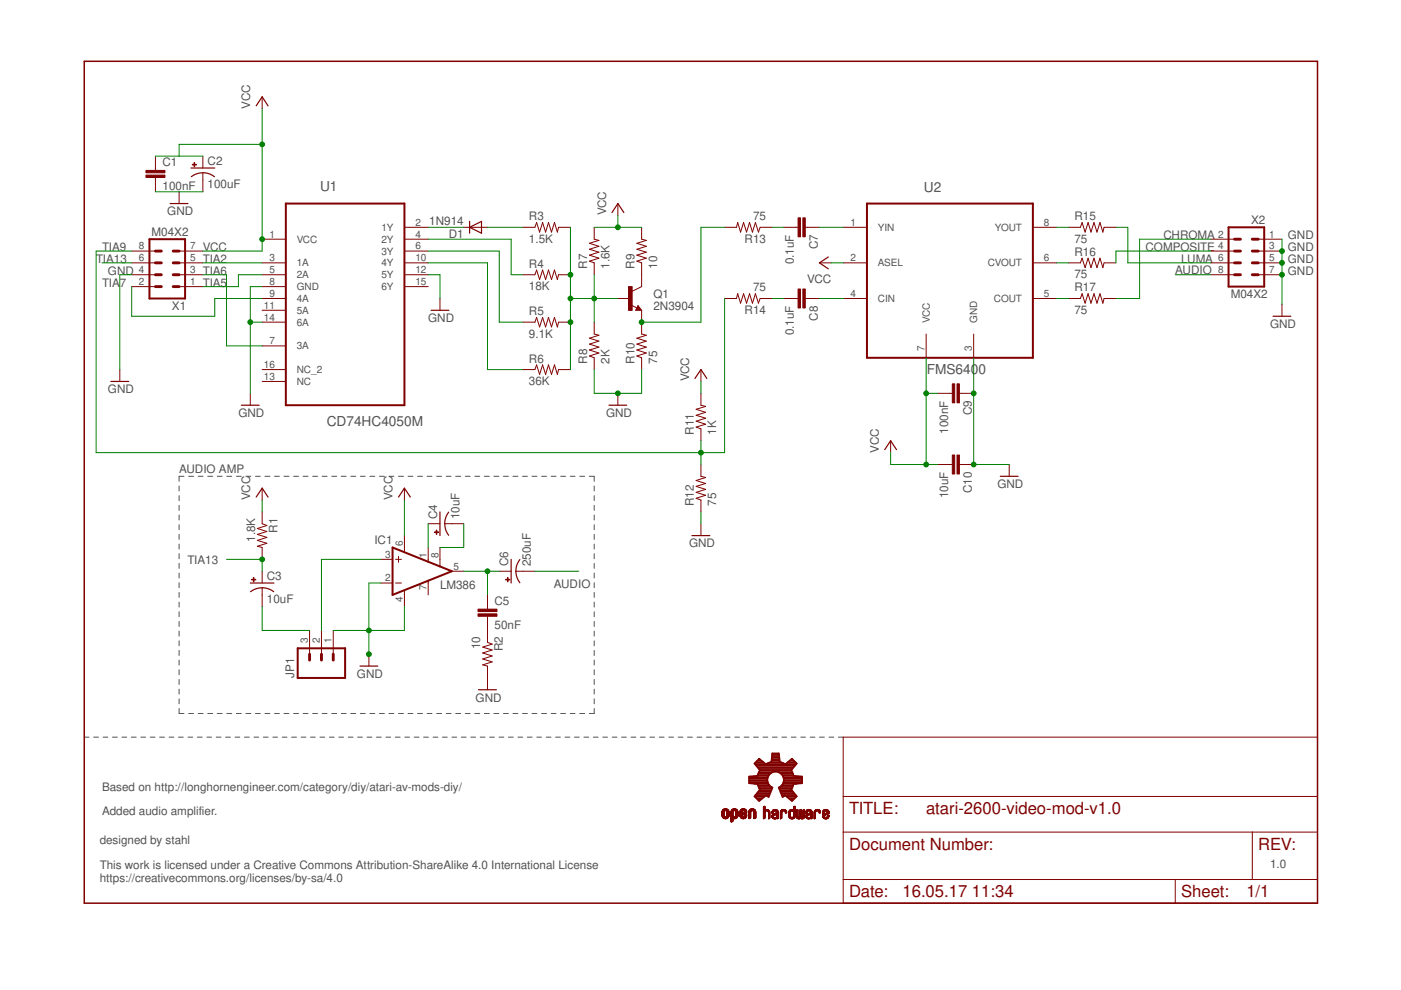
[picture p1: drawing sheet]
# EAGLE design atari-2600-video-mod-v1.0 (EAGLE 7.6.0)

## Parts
C1  100nF  CAP1206  [1206]
C2  100uF  CPOL-USD  [PANASONIC_D]
C3  10uF  CPOL-USB  [PANASONIC_B]
C4  10uF  CPOL-USB  [PANASONIC_B]
C5  50nF  CAP1206  [1206]
C6  250uF  CPOL-USD  [PANASONIC_D]
C7  0.1uF  CAP1206  [1206]
C8  0.1uF  CAP1206  [1206]
C9  100nF  CAP1206  [1206]
C10  10uF  CAP1206  [1206]
D1  1N914  DIODE-SOD80C  [SOD80C]
IC1  LM386  LM386M-1  [SO08]
JP1  M03LONGPADS  [1X03_LONGPADS]
LOGO1  OSHW-LOGOS  [OSHW-LOGO-S]
Q1  2N3904  TRANSISTOR_NPNSOT23  [SOT23]
R1  1.8K  RESISTOR1206  [1206]
R2  10  RESISTOR1206  [1206]
R3  1.5K  RESISTOR1206  [1206]
R4  18K  RESISTOR1206  [1206]
R5  9.1K  RESISTOR1206  [1206]
R6  36K  RESISTOR1206  [1206]
R7  1.6K  RESISTOR1206  [1206]
R8  2K  RESISTOR1206  [1206]
R9  10  RESISTOR1206  [1206]
R10  75  RESISTOR1206  [1206]
R11  1K  RESISTOR1206  [1206]
R12  75  RESISTOR1206  [1206]
R13  75  RESISTOR1206  [1206]
R14  75  RESISTOR1206  [1206]
R15  75  RESISTOR1206  [1206]
R16  75  RESISTOR1206  [1206]
R17  75  RESISTOR1206  [1206]
U1  CD74HC4050M  [SOIC127P600X175-16N]
U2  FMS6400  [SOIC-8]
X1  M04X2  [2X4]
X2  M04X2  [2X4]

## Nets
AUDIO: C6.- X2.8
CHROMA: R17.2 X2.2
COMPOSITE: R16.2 X2.4
GND: C1.2 C2.- C9.1 C10.1 IC1.2(-IN) IC1.4(GND) JP1.1 R2.2 R8.1 R10.1 R12.1 U1.8(GND) U1.12(5Y) U1.14(6A) U2.3(GND) X1.4 X2.1 X2.3 X2.5 X2.7
LUMA: R15.2 X2.6
N$1: C8.1 U2.4(CIN)
N$2: R4.1 U1.4(2Y)
N$3: R5.1 U1.6(3Y)
N$4: R6.1 U1.10(4Y)
N$5: IC1.3(+IN) JP1.2
N$6: D1.C U1.2(1Y)
N$7: D1.A R3.1
N$8: Q1.3(C) R9.1
N$9: Q1.2(E) R10.2 R13.2
N$10: C7.1 U2.1(YIN)
N$11: C7.2 R13.1
N$12: C8.2 R14.1
N$13: R15.1 U2.8(YOUT)
N$14: R17.1 U2.5(COUT)
N$15: R16.1 U2.6(CVOUT)
N$16: C4.+ IC1.1(GAIN)
N$17: C4.- IC1.8(GAIN)
N$18: Q1.1(B) R3.2 R4.2 R5.2 R6.2 R7.1 R8.2
N$19: C5.2 R2.1
N$20: C5.1 C6.+ IC1.5(OUT)
N$21: C3.- JP1.3
TIA2: U1.3(1A) X1.5
TIA5: U1.5(2A) X1.1
TIA6: U1.7(3A) X1.3
TIA7: U1.9(4A) X1.2
TIA9: R11.1 R12.2 R14.2 X1.8
TIA13: C3.+ R1.2 X1.6
VCC: C1.1 C2.+ C9.2 C10.2 IC1.6(VS) R1.1 R7.2 R9.2 R11.2 U1.1(VCC) U2.2(ASEL) U2.7(VCC) X1.7
Unconnected: IC1.7(BYPASS) U1.11(5A) U1.13(NC) U1.15(6Y) U1.16(NC_2)

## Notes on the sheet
- AUDIO AMP
- Based on http://longhornengineer.com/category/diy/atari-av-mods-diy/
  
  Added audio amplifier.
- 1.0

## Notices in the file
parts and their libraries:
SparkFun-Resistors: Licensing: CC v3.0 Share-Alike You are welcome to use this library for commercial purposes.
stahllabs: This work is licensed under a Creative Commons Attribution-ShareAlike 4.0 International License
https://creativecommons.org/licenses/by-sa/4.0
